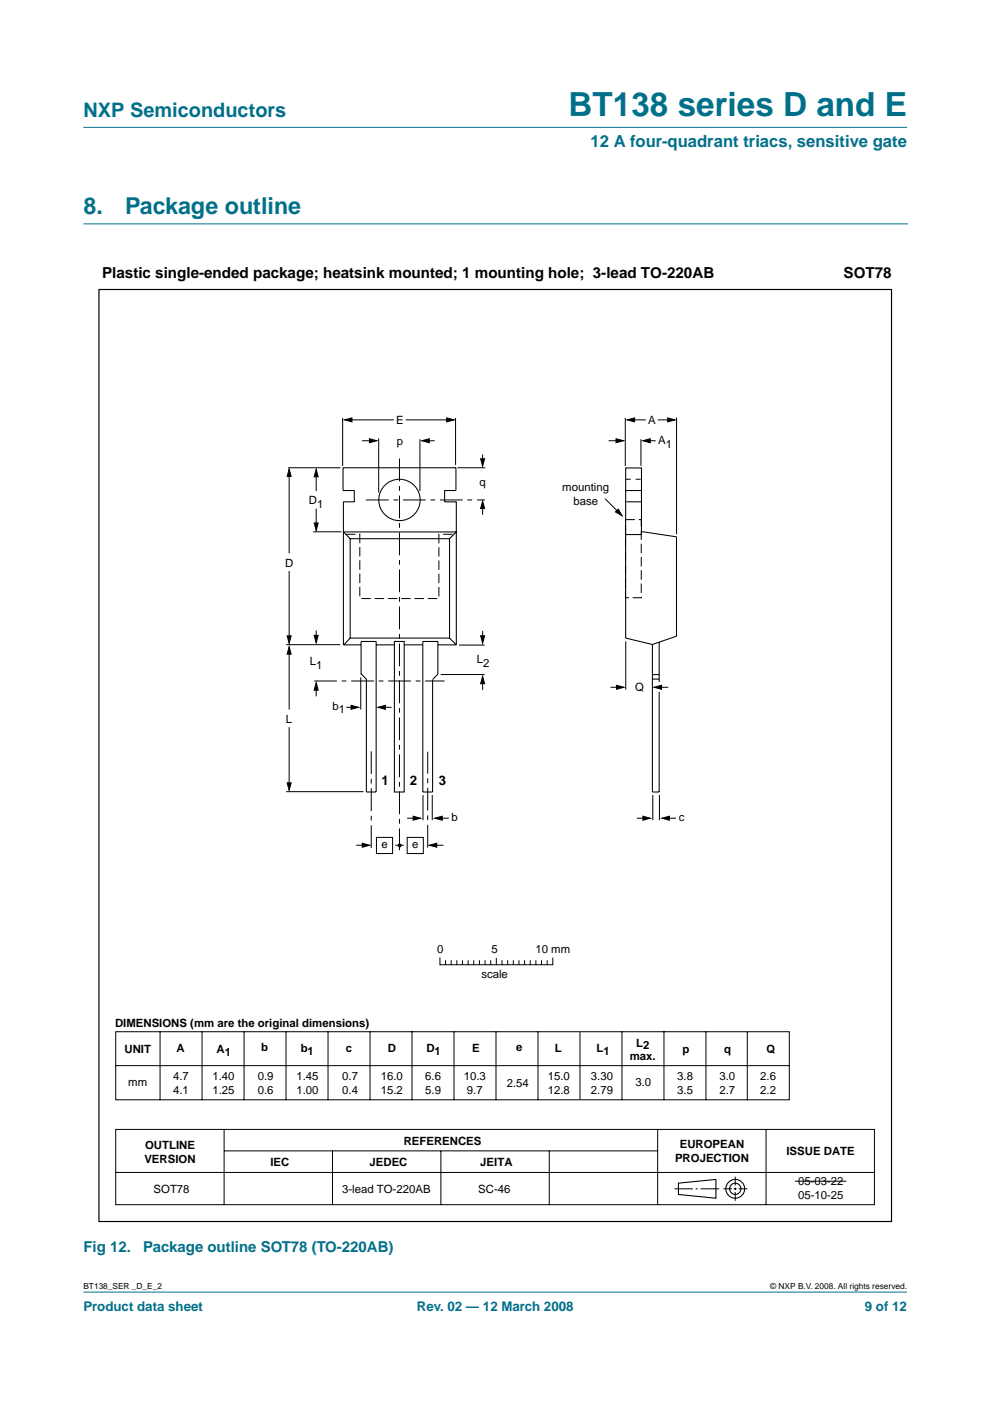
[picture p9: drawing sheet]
<svg xmlns="http://www.w3.org/2000/svg" width="210mm" height="297mm" viewBox="0 0 210 297" stroke-linecap="round" stroke-linejoin="round" font-family="sans-serif">
<g fill="#00708a" stroke="#00708a" stroke-width=".21">
<path d="M17.7 273.9h174.6z"/>
<path d="M17.7 27h174.6z"/>
</g>
<path d="M17.7 47.5h174.7" fill="none" stroke="#00708a" stroke-width=".21"/>
<path d="M73.3 113.3h3v13.6h16.8v-13.6h3.2M132.6 110.2h3.4v16.5h-3.4z" fill="none" stroke="#000" stroke-width=".21" stroke-dasharray="2 .8" stroke-linecap="butt"/>
<g fill="none" stroke="#000" stroke-width=".21">
<path d="M61.1 99.2h11.1M72.7 88.6v10.2M73.7 89h9.8M76.8 93.4h2.3M80.3 92.9v11.5M86 89h9.5M89 93.1v11M90.1 93.4h2.1M96.6 88.6v10M97 99.2h5.9M102.3 96.4v1.5M129 93.4h2.4"/>
<path d="M132.6 88.6v10.2M133.7 89h3.3M135.9 93.1v5.7M137 93.4h2M139.5 89h2.9M143.4 88.5v24.8M61.3 100.7v16.6M66.4 112.8h6M67 100.8v3.3M67 107.8v3.7M102.3 107.5v1.6M132.7 101.6h1"/>
<path d="M134.8 101.6h1M60.7 136.7h11.4M61.3 121.1v14.3M61.3 138.4v12M67 133.7v1.6M97.3 136.8h5.5M102.3 133.8v1.6M132.7 136v10.2M61.3 154.2v12.4M67 146v1.6M73.4 150h1.6M76.5 143.6v6.8"/>
<path d="M81.4 150h1.6M93.5 143h9.3M102.3 144.7v1.6M129.4 145.7h2.1M60.7 167.8h16.4M75.5 179.2h2.1M79.8 177.6h3.4v3.4h-3.4zM83.8 179.2h1.8M86.3 173.5h2.1M86.3 177.6h3.5v3.4h-3.5zM89.7 168.6v5.3M91.6 168.6v5.3"/>
<path d="M91.9 179.2h2.1M93.1 173.5h2.1M135 173.5h2.1M138.4 168.6v5.3M139.8 168.6v5.3M141.2 173.5h2.1M93.3 203.1v1.4h23.9v-1.4M94.5 203.7v.8M95.7 203.7v.8M96.9 203.7v.8M98.1 203.7v.8M99.3 203.7v.8"/>
<path d="M100.4 203.7v.8M101.6 203.7v.8M102.8 203.7v.8M104 203.7v.8M105.2 203.2v1.3M106.4 203.7v.8M107.6 203.7v.8M108.8 203.7v.8M110 203.7v.8M111.2 203.7v.8M112.4 203.7v.8M113.6 203.7v.8"/>
<path d="M114.8 203.7v.8M116 203.7v.8M24.5 239.5h160.9v15.9h-160.9zM47.5 239.5v15.9M139.4 239.5v15.9M162.4 239.5v15.9M24.5 248.6h160.9M47.5 244h91.9M70.5 244v11.4M93.5 244v11.4M116.5 244v11.4M143 252.1h3.9"/>
<path d="M147.5 252.1h.4M148.5 252.1h4M153.4 252.1h1.8M155.6 252.1h.6M155.9 249.5v1.8M155.9 251.8v.5M155.9 252.7v1.9M156.6 252.1h1.9"/>
</g>
<g fill="none" stroke="#000" stroke-width=".23">
<path d="M143.8 250.9l8-.8v3.9l-8-.7z"/>
<circle cx="155.9" cy="252.1" r="1.99"/>
<circle cx="155.9" cy="252.1" r="1.2"/>
</g>
<g fill="#000" stroke="#000" stroke-width=".21">
<path d="M73 89l1.6-.4v.8zM78.3 93l1.6 .4-1.6 .5zM89.4 93.4l1.6-.4v.9zM94.7 88.6l1.6 .4-1.6 .4zM101.9 97.3h.9l-.5 1.6zM130.6 93l1.6 .4-1.6 .5zM133 89l1.6-.4v.8zM136.3 93.4l1.6-.4v.9zM141.6 88.6l1.6 .4-1.6 .4zM61.3 99.4l.4 1.6h-.8zM67 99.5l.5 1.6h-.9zM66.6 110.9h.9l-.5 1.6z"/>
<path d="M102.3 106.2l.5 1.6h-.9zM61.3 137.1l.4 1.6h-.8zM60.9 134.8h.8l-.4 1.6zM66.6 134.7h.9l-.5 1.6zM101.9 134.8h.9l-.5 1.6zM67 144.7l.5 1.6h-.9zM74.4 149.5l1.6 .5-1.6 .4zM80.1 150l1.6-.5v.9zM102.3 143.4l.5 1.6h-.9zM130.7 145.3l1.6 .4-1.6 .4zM60.9 166h.8l-.4 1.6zM76.8 178.8l1.6 .4-1.6 .4z"/>
<path d="M87.6 173.1l1.6 .4-1.6 .4zM91 179.2l1.6-.4v.8zM92.2 173.5l1.6-.4v.8zM136.3 173.1l1.6 .4-1.6 .4zM140.3 173.5l1.6-.4v.8z"/>
</g>
<path d="M21 61.4h168v197.6h-168z" fill="none" stroke="#000" stroke-width=".25"/>
<g fill="none" stroke="#000" stroke-width=".22">
<path d="M132.7 99.2h3.3v14.1h-3.3zM72.8 112.8h23.9M72.9 112.9l1.3 1.3M74.2 114.2h21.1v21.1h-21.1zM96.7 112.9l-1.4 1.3M132.7 113.3v22l5.6 1.3M132.7 104h3.3M132.8 106.4h3.2M136 112.7l7.4 1.1v21.1l-5.1 1.7M74.2 135.3l-1.2 1.3M76.5 136.7h-3.7v-30.3h2.3v-2.4h-2.4v-4.8h24v4.8h-2.4v2.4h2.4v30.3h-3.8M79.8 136.7h3.8"/>
<path d="M83.6 136h2.1v31.9h-2.1zM85.8 136.7h3.9M95.3 135.3l1.3 1.3M139.8 136.2v31.7h-1.5v-31.3M76.6 142.9l1.1 1.1v23.9h2.1v-31.9h-3.2v7M91.7 144.1l1.1-1.2v-6.9h-3.2v31.9h2.1v-23.8M138.3 144h1.4M138.3 143h1.4"/>
<circle cx="84.7" cy="106" r="4.4"/>
</g>
<path d="M84.7 97.2v83.1M77.6 106h25.2M66.6 144.4h27.7M78.7 179.8v-20.6M90.7 179.7v-20.3" fill="none" stroke="#000" stroke-width=".21" stroke-dasharray="4.8 1 1 1" stroke-linecap="butt"/>
<circle cx="84.7" cy="179.3" r=".43" fill="#000"/>
<path d="M139.3 144.7h.9v1.9h-.9z" fill="#fff"/>
<g fill="none" stroke="#000" stroke-width=".21">
<path d="M128.3 105.7l3 3.1M139.6 145.7h2.1M24.5 218.7h142.9v14.5h-142.9zM33.9 218.7v14.5M42.8 218.7v14.5M51.7 218.7v14.5M60.6 218.7v14.5M69.5 218.7v14.5M78.5 218.7v14.5M87.4 218.7v14.5M96.3 218.7v14.5M105.2 218.7v14.5"/>
<path d="M114.1 218.7v14.5M123 218.9v14.2M131.9 218.7v14.5M140.8 218.7v14.5M149.7 218.7v14.5M158.4 218.8v14.5M24.6 225.9h142.7M168.5 250.4h11"/>
</g>
<path d="M131.1 107.9l.8 1.5-1.4-.9zM138.7 145.7l1.6-.4v.8z" fill="#000" stroke="#000" stroke-width=".21"/>
<text font-size="7.1" fill="#00708a" x="120.6" y="24.7">BT138 series D and E</text>
<g font-size="4.9" fill="#00708a">
<text x="17.7" y="45.5">8.</text>
<text x="26.5" y="45.5">Package outline</text>
</g>
<text font-size="4.2" fill="#00708a" x="17.7" y="24.9">NXP Semiconductors</text>
<text font-size="3.5" fill="#00708a" x="125.2" y="31.1">12 A four-quadrant triacs, sensitive gate</text>
<g font-size="3.2">
<text x="21.7" y="59">Plastic single-ended package; heatsink mounted; 1 mounting hole; 3-lead TO-220AB</text>
<text x="178.9" y="59">SOT78</text>
</g>
<g font-size="3.2" fill="#00708a">
<text x="17.7" y="265.5">Fig 12.</text>
<text x="30.4" y="265.5">Package outline SOT78 (TO-220AB)</text>
</g>
<g font-size="2.8">
<text x="80.9" y="166.5">1</text>
<text x="86.9" y="166.5">2</text>
<text x="93.1" y="166.5">3</text>
</g>
<g font-size="2.8" fill="#00708a">
<text x="17.7" y="278">Product data sheet</text>
<text x="88.4" y="278">Rev. 02 — 12 March 2008</text>
<text x="183.4" y="278">9 of 12</text>
</g>
<g font-size="2.4">
<text x="84" y="89.9">E</text>
<text x="137.5" y="89.9">A</text>
<text x="84.1" y="94.4">p</text>
<text x="139.5" y="94.2">A</text>
<text x="141.1" y="95">1</text>
<text x="65.5" y="106.8">D</text>
<text x="67.2" y="107.6">1</text>
<text x="101.7" y="103.1">q</text>
<text x="119.2" y="104.2">mounting</text>
<text x="121.6" y="107.1">base</text>
<text x="60.4" y="120.2">D</text>
<text x="65.7" y="141">L</text>
<text x="67" y="141.8">1</text>
<text x="101.1" y="140.6">L</text>
<text x="102.5" y="141.4">2</text>
<text x="134.7" y="146.4">Q</text>
<text x="60.6" y="153.3">L</text>
<text x="70.5" y="150.5">b</text>
<text x="71.8" y="151.3">1</text>
<text x="80.9" y="179.9">e</text>
<text x="87.4" y="179.9">e</text>
<text x="95.7" y="174.2">b</text>
<text x="143.9" y="174.2">c</text>
<text x="92.7" y="202">0</text>
<text x="104.2" y="202">5</text>
<text x="113.5" y="202">10 mm</text>
<text x="102.1" y="207.4">scale</text>
<text x="24.4" y="217.7">DIMENSIONS (mm are the original dimensions)</text>
<text x="134.9" y="221.9">L</text>
<text x="26.4" y="223.3">UNIT</text>
<text x="37.4" y="223">A</text>
<text x="45.9" y="223.2">A</text>
<text x="47.6" y="223.8">1</text>
<text x="55.4" y="222.9">b</text>
<text x="63.8" y="223">b</text>
<text x="65.2" y="223.6">1</text>
<text x="73.3" y="223.1">c</text>
<text x="82.2" y="223">D</text>
<text x="90.4" y="223.1">D1</text>
<text x="100.1" y="223">E</text>
<text x="109.5" y="222.9">e</text>
<text x="117.7" y="223">L</text>
<text x="126.5" y="223.1">L1</text>
<text x="133.5" y="224.8">max.</text>
<text x="136.3" y="222.5">2</text>
<text x="144.7" y="223.3">p</text>
<text x="153.5" y="223.3">q</text>
<text x="162.5" y="223.3">Q</text>
<text x="27.2" y="230.2">mm</text>
<text x="36.7" y="229">4.7</text>
<text x="36.7" y="231.9">4.1</text>
<text x="45" y="229">1.40</text>
<text x="45" y="231.9">1.25</text>
<text x="54.7" y="229">0.9</text>
<text x="54.7" y="231.9">0.6</text>
<text x="62.8" y="229">1.45</text>
<text x="62.8" y="231.9">1.00</text>
<text x="72.6" y="229">0.7</text>
<text x="72.6" y="231.9">0.4</text>
<text x="80.7" y="229">16.0</text>
<text x="80.7" y="231.9">15.2</text>
<text x="90.2" y="229">6.6</text>
<text x="90.2" y="231.9">5.9</text>
<text x="98.3" y="229">10.3</text>
<text x="99" y="231.9">9.7</text>
<text x="107.4" y="230.4">2.54</text>
<text x="116.2" y="229">15.0</text>
<text x="116.2" y="231.9">12.8</text>
<text x="125.3" y="229">3.30</text>
<text x="125.3" y="231.9">2.79</text>
<text x="134.7" y="230.3">3.0</text>
<text x="143.6" y="229">3.8</text>
<text x="143.6" y="231.9">3.5</text>
<text x="152.5" y="229">3.0</text>
<text x="152.5" y="231.9">2.7</text>
<text x="161.2" y="229">2.6</text>
<text x="161.2" y="231.9">2.2</text>
<text x="30.8" y="243.7">OUTLINE</text>
<text x="85.6" y="242.7">REFERENCES</text>
<text x="144.1" y="243.4">EUROPEAN</text>
<text x="166.8" y="244.9">ISSUE DATE</text>
<text x="30.6" y="246.6">VERSION</text>
<text x="57.3" y="247.3">IEC</text>
<text x="78.4" y="247.3">JEDEC</text>
<text x="101.8" y="247.3">JEITA</text>
<text x="143.1" y="246.3">PROJECTION</text>
<text x="169.2" y="251.3">05-03-22</text>
<text x="32.6" y="252.9">SOT78</text>
<text x="72.5" y="252.9">3-lead TO-220AB</text>
<text x="101.4" y="252.9">SC-46</text>
<text x="169.2" y="254.3">05-10-25</text>
</g>
<g font-size="1.8">
<text x="17.7" y="273.4">BT138_SER _D_E_2</text>
<text x="163.3" y="273.4">© NXP B.V. 2008. All rights reserved.</text>
</g>
</svg>
